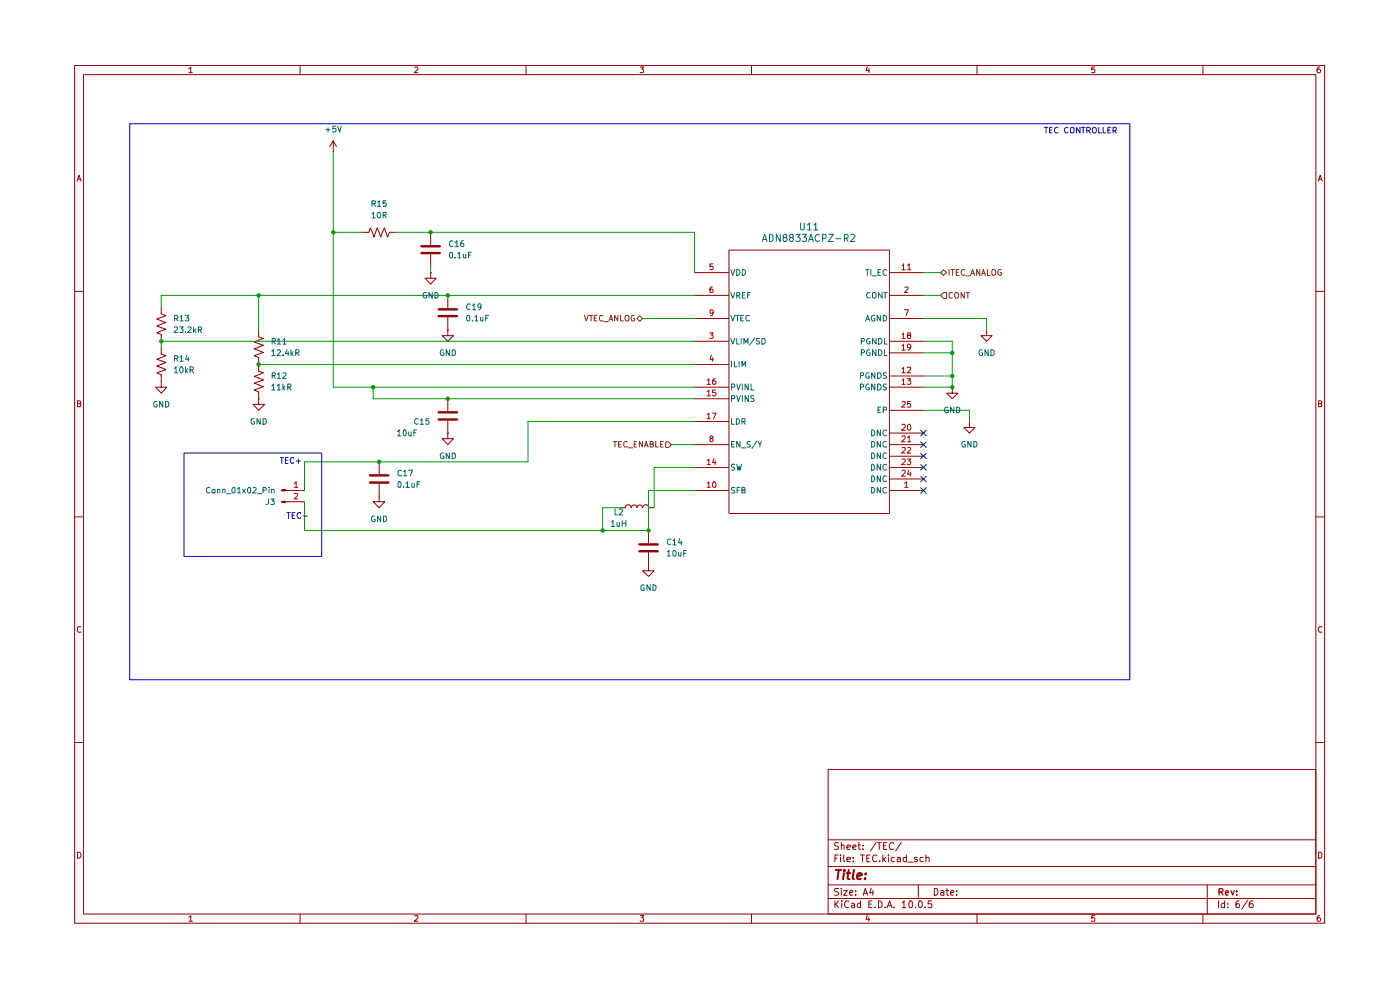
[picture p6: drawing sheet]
(kicad_sch
 (version 20260306)
 (generator "eeschema")
 (generator_version "10.0")
 (paper "A4")
 (lib_symbols
  (symbol "ADN8833:ADN8833ACPZ-R2"
   (pin_names
    (offset 0.254)) (exclude_from_sim no) (in_bom yes) (on_board yes)
   (in_pos_files yes)
   (duplicate_pin_numbers_are_jumpers no)
   (property "Reference" "U" (at 25.4 10.16 0) (show_name no) (do_not_autoplace no) (effects (font (size 1.524 1.524))))
   (property "Value" "ADN8833ACPZ-R2" (at 25.4 7.62 0) (show_name no) (do_not_autoplace no) (effects (font (size 1.524 1.524))))
   (property "Footprint" "CP_24_7_ADI" (at 0 0 0) (show_name no) (do_not_autoplace no) (hide yes) (effects (font (size 1.27 1.27)
    (italic yes))))
   (property "Datasheet" "https://www.analog.com/media/en/technical-documentation/data-sheets/ADN8833.pdf" (at 0 0 0) (show_name no) (do_not_autoplace no) (hide yes) (effects (font (size 1.27 1.27)
    (italic yes))))
   (property "Description" "" (at 0 0 0) (show_name no) (do_not_autoplace no) (hide yes) (effects (font (size 1.27 1.27))))
   (property "ki_locked" "" (at 0 0 0) (show_name no) (do_not_autoplace no) (effects (font (size 1.27 1.27))))
   (symbol "ADN8833ACPZ-R2_0_1"
    (polyline (pts (xy 7.62 5.08) (xy 7.62 -53.34)) (stroke (width 0.127) (type default)) (fill (type none)))
    (polyline (pts (xy 7.62 -53.34) (xy 43.18 -53.34)) (stroke (width 0.127) (type default)) (fill (type none)))
    (polyline (pts (xy 43.18 5.08) (xy 7.62 5.08)) (stroke (width 0.127) (type default)) (fill (type none)))
    (polyline (pts (xy 43.18 -53.34) (xy 43.18 5.08)) (stroke (width 0.127) (type default)) (fill (type none)))
    (pin unspecified line (at 50.8 -48.26 180) (length 7.62) (name "DNC" (effects (font (size 1.27 1.27)))) (number "1" (effects (font (size 1.27 1.27)))))
    (pin unspecified line (at 50.8 -5.08 180) (length 7.62) (name "CONT" (effects (font (size 1.27 1.27)))) (number "2" (effects (font (size 1.27 1.27)))))
    (pin unspecified line (at 0 -15.24 0) (length 7.62) (name "VLIM/SD" (effects (font (size 1.27 1.27)))) (number "3" (effects (font (size 1.27 1.27)))))
    (pin unspecified line (at 0 -20.32 0) (length 7.62) (name "ILIM" (effects (font (size 1.27 1.27)))) (number "4" (effects (font (size 1.27 1.27)))))
    (pin unspecified line (at 0 0 0) (length 7.62) (name "VDD" (effects (font (size 1.27 1.27)))) (number "5" (effects (font (size 1.27 1.27)))))
    (pin unspecified line (at 0 -5.08 0) (length 7.62) (name "VREF" (effects (font (size 1.27 1.27)))) (number "6" (effects (font (size 1.27 1.27)))))
    (pin unspecified line (at 50.8 -10.16 180) (length 7.62) (name "AGND" (effects (font (size 1.27 1.27)))) (number "7" (effects (font (size 1.27 1.27)))))
    (pin unspecified line (at 0 -38.1 0) (length 7.62) (name "EN_S/Y" (effects (font (size 1.27 1.27)))) (number "8" (effects (font (size 1.27 1.27)))))
    (pin unspecified line (at 0 -10.16 0) (length 7.62) (name "VTEC" (effects (font (size 1.27 1.27)))) (number "9" (effects (font (size 1.27 1.27)))))
    (pin unspecified line (at 0 -48.26 0) (length 7.62) (name "SFB" (effects (font (size 1.27 1.27)))) (number "10" (effects (font (size 1.27 1.27)))))
    (pin unspecified line (at 50.8 0 180) (length 7.62) (name "TI_EC" (effects (font (size 1.27 1.27)))) (number "11" (effects (font (size 1.27 1.27)))))
    (pin unspecified line (at 50.8 -22.86 180) (length 7.62) (name "PGNDS" (effects (font (size 1.27 1.27)))) (number "12" (effects (font (size 1.27 1.27)))))
    (pin unspecified line (at 50.8 -25.4 180) (length 7.62) (name "PGNDS" (effects (font (size 1.27 1.27)))) (number "13" (effects (font (size 1.27 1.27)))))
    (pin unspecified line (at 0 -43.18 0) (length 7.62) (name "SW" (effects (font (size 1.27 1.27)))) (number "14" (effects (font (size 1.27 1.27)))))
    (pin unspecified line (at 0 -27.94 0) (length 7.62) (name "PVINS" (effects (font (size 1.27 1.27)))) (number "15" (effects (font (size 1.27 1.27)))))
    (pin unspecified line (at 0 -25.4 0) (length 7.62) (name "PVINL" (effects (font (size 1.27 1.27)))) (number "16" (effects (font (size 1.27 1.27)))))
    (pin unspecified line (at 0 -33.02 0) (length 7.62) (name "LDR" (effects (font (size 1.27 1.27)))) (number "17" (effects (font (size 1.27 1.27)))))
    (pin unspecified line (at 50.8 -15.24 180) (length 7.62) (name "PGNDL" (effects (font (size 1.27 1.27)))) (number "18" (effects (font (size 1.27 1.27)))))
    (pin unspecified line (at 50.8 -17.78 180) (length 7.62) (name "PGNDL" (effects (font (size 1.27 1.27)))) (number "19" (effects (font (size 1.27 1.27)))))
    (pin unspecified line (at 50.8 -35.56 180) (length 7.62) (name "DNC" (effects (font (size 1.27 1.27)))) (number "20" (effects (font (size 1.27 1.27)))))
    (pin unspecified line (at 50.8 -38.1 180) (length 7.62) (name "DNC" (effects (font (size 1.27 1.27)))) (number "21" (effects (font (size 1.27 1.27)))))
    (pin unspecified line (at 50.8 -40.64 180) (length 7.62) (name "DNC" (effects (font (size 1.27 1.27)))) (number "22" (effects (font (size 1.27 1.27)))))
    (pin unspecified line (at 50.8 -43.18 180) (length 7.62) (name "DNC" (effects (font (size 1.27 1.27)))) (number "23" (effects (font (size 1.27 1.27)))))
    (pin unspecified line (at 50.8 -45.72 180) (length 7.62) (name "DNC" (effects (font (size 1.27 1.27)))) (number "24" (effects (font (size 1.27 1.27)))))
    (pin unspecified line (at 50.8 -30.48 180) (length 7.62) (name "EP" (effects (font (size 1.27 1.27)))) (number "25" (effects (font (size 1.27 1.27))))))
   (embedded_fonts no))
  (symbol "Connector:Conn_01x02_Pin"
   (pin_names
    (offset 1.016) (hide yes)) (exclude_from_sim no) (in_bom yes) (on_board yes)
   (in_pos_files yes)
   (duplicate_pin_numbers_are_jumpers no)
   (property "Reference" "J" (at 0 2.54 0) (show_name no) (do_not_autoplace no) (effects (font (size 1.27 1.27))))
   (property "Value" "Conn_01x02_Pin" (at 0 -5.08 0) (show_name no) (do_not_autoplace no) (effects (font (size 1.27 1.27))))
   (property "Footprint" "" (at 0 0 0) (show_name no) (do_not_autoplace no) (hide yes) (effects (font (size 1.27 1.27))))
   (property "Datasheet" "" (at 0 0 0) (show_name no) (do_not_autoplace no) (hide yes) (effects (font (size 1.27 1.27))))
   (property "Description" "Generic connector, single row, 01x02, script generated" (at 0 0 0) (show_name no) (do_not_autoplace no) (hide yes) (effects (font (size 1.27 1.27))))
   (property "ki_locked" "" (at 0 0 0) (show_name no) (do_not_autoplace no) (effects (font (size 1.27 1.27))))
   (symbol "Conn_01x02_Pin_1_1"
    (rectangle (start 0.8636 0.127) (end 0 -0.127) (stroke (width 0.1524) (type default)) (fill (type outline)))
    (rectangle (start 0.8636 -2.413) (end 0 -2.667) (stroke (width 0.1524) (type default)) (fill (type outline)))
    (polyline (pts (xy 1.27 0) (xy 0.8636 0)) (stroke (width 0.1524) (type default)) (fill (type none)))
    (polyline (pts (xy 1.27 -2.54) (xy 0.8636 -2.54)) (stroke (width 0.1524) (type default)) (fill (type none)))
    (pin passive line (at 5.08 0 180) (length 3.81) (name "Pin_1" (effects (font (size 1.27 1.27)))) (number "1" (effects (font (size 1.27 1.27)))))
    (pin passive line (at 5.08 -2.54 180) (length 3.81) (name "Pin_2" (effects (font (size 1.27 1.27)))) (number "2" (effects (font (size 1.27 1.27))))))
   (embedded_fonts no))
  (symbol "Device:C"
   (pin_numbers (hide yes))
   (pin_names
    (offset 0.254)) (exclude_from_sim no) (in_bom yes) (on_board yes)
   (in_pos_files yes)
   (duplicate_pin_numbers_are_jumpers no)
   (property "Reference" "C" (at 0.635 2.54 0) (show_name no) (do_not_autoplace no) (effects (font (size 1.27 1.27)) (justify left)))
   (property "Value" "C" (at 0.635 -2.54 0) (show_name no) (do_not_autoplace no) (effects (font (size 1.27 1.27)) (justify left)))
   (property "Footprint" "" (at 0.9652 -3.81 0) (show_name no) (do_not_autoplace no) (hide yes) (effects (font (size 1.27 1.27))))
   (property "Datasheet" "" (at 0 0 0) (show_name no) (do_not_autoplace no) (hide yes) (effects (font (size 1.27 1.27))))
   (property "Description" "Unpolarized capacitor" (at 0 0 0) (show_name no) (do_not_autoplace no) (hide yes) (effects (font (size 1.27 1.27))))
   (symbol "C_0_1"
    (polyline (pts (xy -2.032 0.762) (xy 2.032 0.762)) (stroke (width 0.508) (type default)) (fill (type none)))
    (polyline (pts (xy -2.032 -0.762) (xy 2.032 -0.762)) (stroke (width 0.508) (type default)) (fill (type none))))
   (symbol "C_1_1"
    (pin passive line (at 0 3.81 270) (length 2.794) (name "" (effects (font (size 1.27 1.27)))) (number "1" (effects (font (size 1.27 1.27)))))
    (pin passive line (at 0 -3.81 90) (length 2.794) (name "" (effects (font (size 1.27 1.27)))) (number "2" (effects (font (size 1.27 1.27))))))
   (embedded_fonts no))
  (symbol "Device:L"
   (pin_numbers (hide yes))
   (pin_names
    (offset 1.016) (hide yes)) (exclude_from_sim no) (in_bom yes) (on_board yes)
   (in_pos_files yes)
   (duplicate_pin_numbers_are_jumpers no)
   (property "Reference" "L" (at -1.27 0 90) (show_name no) (do_not_autoplace no) (effects (font (size 1.27 1.27))))
   (property "Value" "L" (at 1.905 0 90) (show_name no) (do_not_autoplace no) (effects (font (size 1.27 1.27))))
   (property "Footprint" "" (at 0 0 0) (show_name no) (do_not_autoplace no) (hide yes) (effects (font (size 1.27 1.27))))
   (property "Datasheet" "" (at 0 0 0) (show_name no) (do_not_autoplace no) (hide yes) (effects (font (size 1.27 1.27))))
   (property "Description" "Inductor" (at 0 0 0) (show_name no) (do_not_autoplace no) (hide yes) (effects (font (size 1.27 1.27))))
   (symbol "L_0_1"
    (arc (start 0 2.54) (mid 0.6323 1.905) (end 0 1.27) (stroke (width 0) (type default)) (fill (type none)))
    (arc (start 0 1.27) (mid 0.6323 0.635) (end 0 0) (stroke (width 0) (type default)) (fill (type none)))
    (arc (start 0 0) (mid 0.6323 -0.635) (end 0 -1.27) (stroke (width 0) (type default)) (fill (type none)))
    (arc (start 0 -1.27) (mid 0.6323 -1.905) (end 0 -2.54) (stroke (width 0) (type default)) (fill (type none))))
   (symbol "L_1_1"
    (pin passive line (at 0 3.81 270) (length 1.27) (name "1" (effects (font (size 1.27 1.27)))) (number "1" (effects (font (size 1.27 1.27)))))
    (pin passive line (at 0 -3.81 90) (length 1.27) (name "2" (effects (font (size 1.27 1.27)))) (number "2" (effects (font (size 1.27 1.27))))))
   (embedded_fonts no))
  (symbol "Device:R_US"
   (pin_numbers (hide yes))
   (pin_names
    (offset 0)) (exclude_from_sim no) (in_bom yes) (on_board yes)
   (in_pos_files yes)
   (duplicate_pin_numbers_are_jumpers no)
   (property "Reference" "R" (at 2.54 0 90) (show_name no) (do_not_autoplace no) (effects (font (size 1.27 1.27))))
   (property "Value" "R_US" (at -2.54 0 90) (show_name no) (do_not_autoplace no) (effects (font (size 1.27 1.27))))
   (property "Footprint" "" (at 1.016 -0.254 90) (show_name no) (do_not_autoplace no) (hide yes) (effects (font (size 1.27 1.27))))
   (property "Datasheet" "" (at 0 0 0) (show_name no) (do_not_autoplace no) (hide yes) (effects (font (size 1.27 1.27))))
   (property "Description" "Resistor, US symbol" (at 0 0 0) (show_name no) (do_not_autoplace no) (hide yes) (effects (font (size 1.27 1.27))))
   (symbol "R_US_0_1"
    (polyline (pts (xy 0 2.286) (xy 0 2.54)) (stroke (width 0) (type default)) (fill (type none)))
    (polyline (pts (xy 0 2.286) (xy 1.016 1.905) (xy 0 1.524) (xy -1.016 1.143) (xy 0 0.762)) (stroke (width 0) (type default)) (fill (type none)))
    (polyline (pts (xy 0 0.762) (xy 1.016 0.381) (xy 0 0) (xy -1.016 -0.381) (xy 0 -0.762)) (stroke (width 0) (type default)) (fill (type none)))
    (polyline (pts (xy 0 -0.762) (xy 1.016 -1.143) (xy 0 -1.524) (xy -1.016 -1.905) (xy 0 -2.286)) (stroke (width 0) (type default)) (fill (type none)))
    (polyline (pts (xy 0 -2.286) (xy 0 -2.54)) (stroke (width 0) (type default)) (fill (type none))))
   (symbol "R_US_1_1"
    (pin passive line (at 0 3.81 270) (length 1.27) (name "" (effects (font (size 1.27 1.27)))) (number "1" (effects (font (size 1.27 1.27)))))
    (pin passive line (at 0 -3.81 90) (length 1.27) (name "" (effects (font (size 1.27 1.27)))) (number "2" (effects (font (size 1.27 1.27))))))
   (embedded_fonts no))
  (symbol "power:+3.3VDAC"
   (power global)
   (pin_numbers (hide yes))
   (pin_names
    (offset 0) (hide yes)) (exclude_from_sim no) (in_bom yes) (on_board yes)
   (in_pos_files yes)
   (duplicate_pin_numbers_are_jumpers no)
   (property "Reference" "#PWR" (at 3.81 -1.27 0) (show_name no) (do_not_autoplace no) (hide yes) (effects (font (size 1.27 1.27))))
   (property "Value" "+3.3VDAC" (at 0 3.556 0) (show_name no) (do_not_autoplace no) (effects (font (size 1.27 1.27))))
   (property "Footprint" "" (at 0 0 0) (show_name no) (do_not_autoplace no) (hide yes) (effects (font (size 1.27 1.27))))
   (property "Datasheet" "" (at 0 0 0) (show_name no) (do_not_autoplace no) (hide yes) (effects (font (size 1.27 1.27))))
   (property "Description" "Power symbol creates a global label with name \"+3.3VDAC\"" (at 0 0 0) (show_name no) (do_not_autoplace no) (hide yes) (effects (font (size 1.27 1.27))))
   (symbol "+3.3VDAC_0_0"
    (pin power_in line (at 0 0 90) (length 0) (name "" (effects (font (size 1.27 1.27)))) (number "1" (effects (font (size 1.27 1.27))))))
   (symbol "+3.3VDAC_0_1"
    (polyline (pts (xy -0.762 1.27) (xy 0 2.54)) (stroke (width 0) (type default)) (fill (type none)))
    (polyline (pts (xy 0 2.54) (xy 0.762 1.27)) (stroke (width 0) (type default)) (fill (type none)))
    (polyline (pts (xy 0 0) (xy 0 2.54)) (stroke (width 0) (type default)) (fill (type none))))
   (embedded_fonts no))
  (symbol "power:GND"
   (power global)
   (pin_numbers (hide yes))
   (pin_names
    (offset 0) (hide yes)) (exclude_from_sim no) (in_bom yes) (on_board yes)
   (in_pos_files yes)
   (duplicate_pin_numbers_are_jumpers no)
   (property "Reference" "#PWR" (at 0 -6.35 0) (show_name no) (do_not_autoplace no) (hide yes) (effects (font (size 1.27 1.27))))
   (property "Value" "GND" (at 0 -3.81 0) (show_name no) (do_not_autoplace no) (effects (font (size 1.27 1.27))))
   (property "Footprint" "" (at 0 0 0) (show_name no) (do_not_autoplace no) (hide yes) (effects (font (size 1.27 1.27))))
   (property "Datasheet" "" (at 0 0 0) (show_name no) (do_not_autoplace no) (hide yes) (effects (font (size 1.27 1.27))))
   (property "Description" "Power symbol creates a global label with name \"GND\" , ground" (at 0 0 0) (show_name no) (do_not_autoplace no) (hide yes) (effects (font (size 1.27 1.27))))
   (symbol "GND_0_1"
    (polyline (pts (xy 0 0) (xy 0 -1.27) (xy 1.27 -1.27) (xy 0 -2.54) (xy -1.27 -1.27) (xy 0 -1.27)) (stroke (width 0) (type default)) (fill (type none))))
   (symbol "GND_1_1"
    (pin power_in line (at 0 0 270) (length 0) (name "" (effects (font (size 1.27 1.27)))) (number "1" (effects (font (size 1.27 1.27))))))
   (embedded_fonts no)))
 (rectangle
  (start 22.225 22.86)
  (end 243.84 146.05)
  (stroke (width 0) (type default))
  (fill (type none)))
 (rectangle
  (start 34.29 95.885)
  (end 64.77 118.745)
  (stroke (width 0) (type default))
  (fill (type none)))
 (text "TEC+"
  (exclude_from_sim no)
  (at 57.912 97.79 0)
  (effects (font (size 1.27 1.27))))
 (text "TEC-"
  (exclude_from_sim no)
  (at 59.436 109.982 0)
  (effects (font (size 1.27 1.27))))
 (text "TEC CONTROLLER"
  (exclude_from_sim no)
  (at 232.918 24.638 0)
  (effects (font (size 1.27 1.27))))
 (junction
  (at 88.9 46.99)
  (diameter 0)
  (color 0 0 0 0))
 (junction
  (at 204.47 73.66)
  (diameter 0)
  (color 0 0 0 0))
 (junction
  (at 29.21 71.12)
  (diameter 0)
  (color 0 0 0 0))
 (junction
  (at 92.71 60.96)
  (diameter 0)
  (color 0 0 0 0))
 (junction
  (at 92.71 83.82)
  (diameter 0)
  (color 0 0 0 0))
 (junction
  (at 77.47 97.79)
  (diameter 0)
  (color 0 0 0 0))
 (junction
  (at 50.8 60.96)
  (diameter 0)
  (color 0 0 0 0))
 (junction
  (at 137.16 113.03)
  (diameter 0)
  (color 0 0 0 0))
 (junction
  (at 76.2 81.28)
  (diameter 0)
  (color 0 0 0 0))
 (junction
  (at 50.8 76.2)
  (diameter 0)
  (color 0 0 0 0))
 (junction
  (at 204.47 78.74)
  (diameter 0)
  (color 0 0 0 0))
 (junction
  (at 127 113.03)
  (diameter 0)
  (color 0 0 0 0))
 (junction
  (at 204.47 81.28)
  (diameter 0)
  (color 0 0 0 0))
 (junction
  (at 67.31 46.99)
  (diameter 0)
  (color 0 0 0 0))
 (no_connect
  (at 198.12 96.52))
 (no_connect
  (at 198.12 93.98))
 (no_connect
  (at 198.12 99.06))
 (no_connect
  (at 198.12 104.14))
 (no_connect
  (at 198.12 101.6))
 (no_connect
  (at 198.12 91.44))
 (wire
  (pts (xy 208.28 86.36) (xy 198.12 86.36))
  (stroke (width 0) (type default)))
 (wire
  (pts (xy 29.21 71.12) (xy 147.32 71.12))
  (stroke (width 0) (type default)))
 (wire
  (pts (xy 212.09 68.58) (xy 212.09 66.04))
  (stroke (width 0) (type default)))
 (wire
  (pts (xy 204.47 71.12) (xy 204.47 73.66))
  (stroke (width 0) (type default)))
 (wire
  (pts (xy 88.9 54.61) (xy 88.9 55.88))
  (stroke (width 0) (type default)))
 (wire
  (pts (xy 67.31 29.21) (xy 67.31 46.99))
  (stroke (width 0) (type default)))
 (wire
  (pts (xy 92.71 83.82) (xy 147.32 83.82))
  (stroke (width 0) (type default)))
 (wire
  (pts (xy 127 113.03) (xy 137.16 113.03))
  (stroke (width 0) (type default)))
 (wire
  (pts (xy 76.2 83.82) (xy 92.71 83.82))
  (stroke (width 0) (type default)))
 (wire
  (pts (xy 60.96 113.03) (xy 60.96 106.68))
  (stroke (width 0) (type default)))
 (wire
  (pts (xy 110.49 97.79) (xy 77.47 97.79))
  (stroke (width 0) (type default)))
 (wire
  (pts (xy 212.09 66.04) (xy 198.12 66.04))
  (stroke (width 0) (type default)))
 (wire
  (pts (xy 204.47 78.74) (xy 204.47 81.28))
  (stroke (width 0) (type default)))
 (wire
  (pts (xy 208.28 88.9) (xy 208.28 86.36))
  (stroke (width 0) (type default)))
 (wire
  (pts (xy 81.28 46.99) (xy 88.9 46.99))
  (stroke (width 0) (type default)))
 (wire
  (pts (xy 88.9 46.99) (xy 147.32 46.99))
  (stroke (width 0) (type default)))
 (wire
  (pts (xy 198.12 73.66) (xy 204.47 73.66))
  (stroke (width 0) (type default)))
 (wire
  (pts (xy 137.16 104.14) (xy 147.32 104.14))
  (stroke (width 0) (type default)))
 (wire
  (pts (xy 198.12 55.88) (xy 201.93 55.88))
  (stroke (width 0) (type default)))
 (wire
  (pts (xy 110.49 88.9) (xy 110.49 97.79))
  (stroke (width 0) (type default)))
 (wire
  (pts (xy 29.21 72.39) (xy 29.21 71.12))
  (stroke (width 0) (type default)))
 (wire
  (pts (xy 138.43 99.06) (xy 138.43 107.95))
  (stroke (width 0) (type default)))
 (wire
  (pts (xy 29.21 63.5) (xy 29.21 60.96))
  (stroke (width 0) (type default)))
 (wire
  (pts (xy 60.96 97.79) (xy 60.96 104.14))
  (stroke (width 0) (type default)))
 (wire
  (pts (xy 198.12 81.28) (xy 204.47 81.28))
  (stroke (width 0) (type default)))
 (wire
  (pts (xy 147.32 55.88) (xy 147.32 46.99))
  (stroke (width 0) (type default)))
 (wire
  (pts (xy 50.8 60.96) (xy 92.71 60.96))
  (stroke (width 0) (type default)))
 (wire
  (pts (xy 92.71 60.96) (xy 147.32 60.96))
  (stroke (width 0) (type default)))
 (wire
  (pts (xy 29.21 60.96) (xy 50.8 60.96))
  (stroke (width 0) (type default)))
 (wire
  (pts (xy 147.32 88.9) (xy 110.49 88.9))
  (stroke (width 0) (type default)))
 (wire
  (pts (xy 137.16 104.14) (xy 137.16 113.03))
  (stroke (width 0) (type default)))
 (wire
  (pts (xy 142.24 93.98) (xy 147.32 93.98))
  (stroke (width 0) (type default)))
 (wire
  (pts (xy 135.89 66.04) (xy 147.32 66.04))
  (stroke (width 0) (type default)))
 (wire
  (pts (xy 60.96 113.03) (xy 127 113.03))
  (stroke (width 0) (type default)))
 (wire
  (pts (xy 60.96 97.79) (xy 77.47 97.79))
  (stroke (width 0) (type default)))
 (wire
  (pts (xy 67.31 81.28) (xy 67.31 46.99))
  (stroke (width 0) (type default)))
 (wire
  (pts (xy 138.43 99.06) (xy 147.32 99.06))
  (stroke (width 0) (type default)))
 (wire
  (pts (xy 67.31 46.99) (xy 73.66 46.99))
  (stroke (width 0) (type default)))
 (wire
  (pts (xy 198.12 60.96) (xy 201.93 60.96))
  (stroke (width 0) (type default)))
 (wire
  (pts (xy 204.47 73.66) (xy 204.47 78.74))
  (stroke (width 0) (type default)))
 (wire
  (pts (xy 127 113.03) (xy 127 107.95))
  (stroke (width 0) (type default)))
 (wire
  (pts (xy 50.8 60.96) (xy 50.8 68.58))
  (stroke (width 0) (type default)))
 (wire
  (pts (xy 67.31 81.28) (xy 76.2 81.28))
  (stroke (width 0) (type default)))
 (wire
  (pts (xy 127 107.95) (xy 130.81 107.95))
  (stroke (width 0) (type default)))
 (wire
  (pts (xy 76.2 81.28) (xy 147.32 81.28))
  (stroke (width 0) (type default)))
 (wire
  (pts (xy 198.12 71.12) (xy 204.47 71.12))
  (stroke (width 0) (type default)))
 (wire
  (pts (xy 198.12 78.74) (xy 204.47 78.74))
  (stroke (width 0) (type default)))
 (wire
  (pts (xy 76.2 81.28) (xy 76.2 83.82))
  (stroke (width 0) (type default)))
 (wire
  (pts (xy 50.8 76.2) (xy 147.32 76.2))
  (stroke (width 0) (type default)))
 (hierarchical_label "VTEC_ANLOG"
  (shape bidirectional)
  (at 135.89 66.04 180)
  (effects (font (size 1.27 1.27)) (justify right)))
 (hierarchical_label "CONT"
  (shape input)
  (at 201.93 60.96 0)
  (effects (font (size 1.27 1.27)) (justify left)))
 (hierarchical_label "TEC_ENABLE"
  (shape input)
  (at 142.24 93.98 180)
  (effects (font (size 1.27 1.27)) (justify right)))
 (hierarchical_label "ITEC_ANALOG"
  (shape bidirectional)
  (at 201.93 55.88 0)
  (effects (font (size 1.27 1.27)) (justify left)))
 (symbol
  (lib_id "power:GND")
  (at 88.9 55.88 0)
  (unit 1)
  (body_style 1)
  (exclude_from_sim no)
  (in_bom yes)
  (on_board yes)
  (in_pos_files yes)
  (dnp no)
  (fields_autoplaced yes)
  (property "Reference" "#PWR039" (at 88.9 62.23 0) (hide yes) (show_name no) (do_not_autoplace no) (effects (font (size 1.27 1.27))))
  (property "Value" "GND" (at 88.9 60.96 0) (show_name no) (do_not_autoplace no) (effects (font (size 1.27 1.27))))
  (property "Footprint" "" (at 88.9 55.88 0) (hide yes) (show_name no) (do_not_autoplace no) (effects (font (size 1.27 1.27))))
  (property "Datasheet" "" (at 88.9 55.88 0) (hide yes) (show_name no) (do_not_autoplace no) (effects (font (size 1.27 1.27))))
  (property "Description" "Power symbol creates a global label with name \"GND\" , ground" (at 88.9 55.88 0) (hide yes) (show_name no) (do_not_autoplace no) (effects (font (size 1.27 1.27))))
  (pin "1"))
 (symbol
  (lib_id "power:GND")
  (at 204.47 81.28 0)
  (unit 1)
  (body_style 1)
  (exclude_from_sim no)
  (in_bom yes)
  (on_board yes)
  (in_pos_files yes)
  (dnp no)
  (fields_autoplaced yes)
  (property "Reference" "#PWR041" (at 204.47 87.63 0) (hide yes) (show_name no) (do_not_autoplace no) (effects (font (size 1.27 1.27))))
  (property "Value" "GND" (at 204.47 86.36 0) (show_name no) (do_not_autoplace no) (effects (font (size 1.27 1.27))))
  (property "Footprint" "" (at 204.47 81.28 0) (hide yes) (show_name no) (do_not_autoplace no) (effects (font (size 1.27 1.27))))
  (property "Datasheet" "" (at 204.47 81.28 0) (hide yes) (show_name no) (do_not_autoplace no) (effects (font (size 1.27 1.27))))
  (property "Description" "Power symbol creates a global label with name \"GND\" , ground" (at 204.47 81.28 0) (hide yes) (show_name no) (do_not_autoplace no) (effects (font (size 1.27 1.27))))
  (pin "1"))
 (symbol
  (lib_id "Device:C")
  (at 92.71 87.63 180)
  (unit 1)
  (body_style 1)
  (exclude_from_sim no)
  (in_bom yes)
  (on_board yes)
  (in_pos_files yes)
  (dnp no)
  (property "Reference" "C15" (at 88.9 88.9001 0) (show_name no) (do_not_autoplace no) (effects (font (size 1.27 1.27)) (justify left)))
  (property "Value" "10uF" (at 86.106 91.44 0) (show_name no) (do_not_autoplace no) (effects (font (size 1.27 1.27)) (justify left)))
  (property "Footprint" "" (at 91.7448 83.82 0) (hide yes) (show_name no) (do_not_autoplace no) (effects (font (size 1.27 1.27))))
  (property "Datasheet" "" (at 92.71 87.63 0) (hide yes) (show_name no) (do_not_autoplace no) (effects (font (size 1.27 1.27))))
  (property "Description" "Unpolarized capacitor" (at 92.71 87.63 0) (hide yes) (show_name no) (do_not_autoplace no) (effects (font (size 1.27 1.27))))
  (pin "1")
  (pin "2"))
 (symbol
  (lib_id "Device:R_US")
  (at 50.8 80.01 0)
  (unit 1)
  (body_style 1)
  (exclude_from_sim no)
  (in_bom yes)
  (on_board yes)
  (in_pos_files yes)
  (dnp no)
  (fields_autoplaced yes)
  (property "Reference" "R12" (at 53.34 78.7399 0) (show_name no) (do_not_autoplace no) (effects (font (size 1.27 1.27)) (justify left)))
  (property "Value" "11kR" (at 53.34 81.2799 0) (show_name no) (do_not_autoplace no) (effects (font (size 1.27 1.27)) (justify left)))
  (property "Footprint" "" (at 51.816 80.264 90) (hide yes) (show_name no) (do_not_autoplace no) (effects (font (size 1.27 1.27))))
  (property "Datasheet" "" (at 50.8 80.01 0) (hide yes) (show_name no) (do_not_autoplace no) (effects (font (size 1.27 1.27))))
  (property "Description" "Resistor, US symbol" (at 50.8 80.01 0) (hide yes) (show_name no) (do_not_autoplace no) (effects (font (size 1.27 1.27))))
  (pin "1")
  (pin "2"))
 (symbol
  (lib_id "Device:C")
  (at 88.9 50.8 180)
  (unit 1)
  (body_style 1)
  (exclude_from_sim no)
  (in_bom yes)
  (on_board yes)
  (in_pos_files yes)
  (dnp no)
  (fields_autoplaced yes)
  (property "Reference" "C16" (at 92.71 49.5299 0) (show_name no) (do_not_autoplace no) (effects (font (size 1.27 1.27)) (justify right)))
  (property "Value" "0.1uF" (at 92.71 52.0699 0) (show_name no) (do_not_autoplace no) (effects (font (size 1.27 1.27)) (justify right)))
  (property "Footprint" "" (at 87.9348 46.99 0) (hide yes) (show_name no) (do_not_autoplace no) (effects (font (size 1.27 1.27))))
  (property "Datasheet" "" (at 88.9 50.8 0) (hide yes) (show_name no) (do_not_autoplace no) (effects (font (size 1.27 1.27))))
  (property "Description" "Unpolarized capacitor" (at 88.9 50.8 0) (hide yes) (show_name no) (do_not_autoplace no) (effects (font (size 1.27 1.27))))
  (pin "1")
  (pin "2"))
 (symbol
  (lib_id "power:GND")
  (at 92.71 68.58 0)
  (unit 1)
  (body_style 1)
  (exclude_from_sim no)
  (in_bom yes)
  (on_board yes)
  (in_pos_files yes)
  (dnp no)
  (fields_autoplaced yes)
  (property "Reference" "#PWR053" (at 92.71 74.93 0) (hide yes) (show_name no) (do_not_autoplace no) (effects (font (size 1.27 1.27))))
  (property "Value" "GND" (at 92.71 73.66 0) (show_name no) (do_not_autoplace no) (effects (font (size 1.27 1.27))))
  (property "Footprint" "" (at 92.71 68.58 0) (hide yes) (show_name no) (do_not_autoplace no) (effects (font (size 1.27 1.27))))
  (property "Datasheet" "" (at 92.71 68.58 0) (hide yes) (show_name no) (do_not_autoplace no) (effects (font (size 1.27 1.27))))
  (property "Description" "Power symbol creates a global label with name \"GND\" , ground" (at 92.71 68.58 0) (hide yes) (show_name no) (do_not_autoplace no) (effects (font (size 1.27 1.27))))
  (pin "1"))
 (symbol
  (lib_id "power:GND")
  (at 50.8 83.82 0)
  (unit 1)
  (body_style 1)
  (exclude_from_sim no)
  (in_bom yes)
  (on_board yes)
  (in_pos_files yes)
  (dnp no)
  (fields_autoplaced yes)
  (property "Reference" "#PWR031" (at 50.8 90.17 0) (hide yes) (show_name no) (do_not_autoplace no) (effects (font (size 1.27 1.27))))
  (property "Value" "GND" (at 50.8 88.9 0) (show_name no) (do_not_autoplace no) (effects (font (size 1.27 1.27))))
  (property "Footprint" "" (at 50.8 83.82 0) (hide yes) (show_name no) (do_not_autoplace no) (effects (font (size 1.27 1.27))))
  (property "Datasheet" "" (at 50.8 83.82 0) (hide yes) (show_name no) (do_not_autoplace no) (effects (font (size 1.27 1.27))))
  (property "Description" "Power symbol creates a global label with name \"GND\" , ground" (at 50.8 83.82 0) (hide yes) (show_name no) (do_not_autoplace no) (effects (font (size 1.27 1.27))))
  (pin "1"))
 (symbol
  (lib_id "power:+3.3VDAC")
  (at 67.31 29.21 0)
  (unit 1)
  (body_style 1)
  (exclude_from_sim no)
  (in_bom yes)
  (on_board yes)
  (in_pos_files yes)
  (dnp no)
  (fields_autoplaced yes)
  (property "Reference" "#PWR035" (at 71.12 30.48 0) (hide yes) (show_name no) (do_not_autoplace no) (effects (font (size 1.27 1.27))))
  (property "Value" "+5V" (at 67.31 24.13 0) (show_name no) (do_not_autoplace no) (effects (font (size 1.27 1.27))))
  (property "Footprint" "" (at 67.31 29.21 0) (hide yes) (show_name no) (do_not_autoplace no) (effects (font (size 1.27 1.27))))
  (property "Datasheet" "" (at 67.31 29.21 0) (hide yes) (show_name no) (do_not_autoplace no) (effects (font (size 1.27 1.27))))
  (property "Description" "Power symbol creates a global label with name \"+3.3VDAC\"" (at 67.31 29.21 0) (hide yes) (show_name no) (do_not_autoplace no) (effects (font (size 1.27 1.27))))
  (pin "1"))
 (symbol
  (lib_id "power:GND")
  (at 92.71 91.44 0)
  (unit 1)
  (body_style 1)
  (exclude_from_sim no)
  (in_bom yes)
  (on_board yes)
  (in_pos_files yes)
  (dnp no)
  (fields_autoplaced yes)
  (property "Reference" "#PWR037" (at 92.71 97.79 0) (hide yes) (show_name no) (do_not_autoplace no) (effects (font (size 1.27 1.27))))
  (property "Value" "GND" (at 92.71 96.52 0) (show_name no) (do_not_autoplace no) (effects (font (size 1.27 1.27))))
  (property "Footprint" "" (at 92.71 91.44 0) (hide yes) (show_name no) (do_not_autoplace no) (effects (font (size 1.27 1.27))))
  (property "Datasheet" "" (at 92.71 91.44 0) (hide yes) (show_name no) (do_not_autoplace no) (effects (font (size 1.27 1.27))))
  (property "Description" "Power symbol creates a global label with name \"GND\" , ground" (at 92.71 91.44 0) (hide yes) (show_name no) (do_not_autoplace no) (effects (font (size 1.27 1.27))))
  (pin "1"))
 (symbol
  (lib_id "Device:R_US")
  (at 29.21 76.2 0)
  (unit 1)
  (body_style 1)
  (exclude_from_sim no)
  (in_bom yes)
  (on_board yes)
  (in_pos_files yes)
  (dnp no)
  (fields_autoplaced yes)
  (property "Reference" "R14" (at 31.75 74.9299 0) (show_name no) (do_not_autoplace no) (effects (font (size 1.27 1.27)) (justify left)))
  (property "Value" "10kR" (at 31.75 77.4699 0) (show_name no) (do_not_autoplace no) (effects (font (size 1.27 1.27)) (justify left)))
  (property "Footprint" "" (at 30.226 76.454 90) (hide yes) (show_name no) (do_not_autoplace no) (effects (font (size 1.27 1.27))))
  (property "Datasheet" "" (at 29.21 76.2 0) (hide yes) (show_name no) (do_not_autoplace no) (effects (font (size 1.27 1.27))))
  (property "Description" "Resistor, US symbol" (at 29.21 76.2 0) (hide yes) (show_name no) (do_not_autoplace no) (effects (font (size 1.27 1.27))))
  (pin "1")
  (pin "2"))
 (symbol
  (lib_id "Device:C")
  (at 137.16 116.84 180)
  (unit 1)
  (body_style 1)
  (exclude_from_sim no)
  (in_bom yes)
  (on_board yes)
  (in_pos_files yes)
  (dnp no)
  (fields_autoplaced yes)
  (property "Reference" "C14" (at 140.97 115.5699 0) (show_name no) (do_not_autoplace no) (effects (font (size 1.27 1.27)) (justify right)))
  (property "Value" "10uF" (at 140.97 118.1099 0) (show_name no) (do_not_autoplace no) (effects (font (size 1.27 1.27)) (justify right)))
  (property "Footprint" "" (at 136.1948 113.03 0) (hide yes) (show_name no) (do_not_autoplace no) (effects (font (size 1.27 1.27))))
  (property "Datasheet" "" (at 137.16 116.84 0) (hide yes) (show_name no) (do_not_autoplace no) (effects (font (size 1.27 1.27))))
  (property "Description" "Unpolarized capacitor" (at 137.16 116.84 0) (hide yes) (show_name no) (do_not_autoplace no) (effects (font (size 1.27 1.27))))
  (pin "1")
  (pin "2"))
 (symbol
  (lib_id "Connector:Conn_01x02_Pin")
  (at 55.88 104.14 0)
  (unit 1)
  (body_style 1)
  (exclude_from_sim no)
  (in_bom yes)
  (on_board yes)
  (in_pos_files yes)
  (dnp no)
  (fields_autoplaced yes)
  (property "Reference" "J3" (at 54.61 106.6801 0) (show_name no) (do_not_autoplace no) (effects (font (size 1.27 1.27)) (justify right)))
  (property "Value" "Conn_01x02_Pin" (at 54.61 104.1401 0) (show_name no) (do_not_autoplace no) (effects (font (size 1.27 1.27)) (justify right)))
  (property "Footprint" "" (at 55.88 104.14 0) (hide yes) (show_name no) (do_not_autoplace no) (effects (font (size 1.27 1.27))))
  (property "Datasheet" "" (at 55.88 104.14 0) (hide yes) (show_name no) (do_not_autoplace no) (effects (font (size 1.27 1.27))))
  (property "Description" "Generic connector, single row, 01x02, script generated" (at 55.88 104.14 0) (hide yes) (show_name no) (do_not_autoplace no) (effects (font (size 1.27 1.27))))
  (pin "1")
  (pin "2"))
 (symbol
  (lib_id "Device:R_US")
  (at 29.21 67.31 0)
  (unit 1)
  (body_style 1)
  (exclude_from_sim no)
  (in_bom yes)
  (on_board yes)
  (in_pos_files yes)
  (dnp no)
  (fields_autoplaced yes)
  (property "Reference" "R13" (at 31.75 66.0399 0) (show_name no) (do_not_autoplace no) (effects (font (size 1.27 1.27)) (justify left)))
  (property "Value" "23.2kR" (at 31.75 68.5799 0) (show_name no) (do_not_autoplace no) (effects (font (size 1.27 1.27)) (justify left)))
  (property "Footprint" "" (at 30.226 67.564 90) (hide yes) (show_name no) (do_not_autoplace no) (effects (font (size 1.27 1.27))))
  (property "Datasheet" "" (at 29.21 67.31 0) (hide yes) (show_name no) (do_not_autoplace no) (effects (font (size 1.27 1.27))))
  (property "Description" "Resistor, US symbol" (at 29.21 67.31 0) (hide yes) (show_name no) (do_not_autoplace no) (effects (font (size 1.27 1.27))))
  (pin "1")
  (pin "2"))
 (symbol
  (lib_id "Device:C")
  (at 92.71 64.77 180)
  (unit 1)
  (body_style 1)
  (exclude_from_sim no)
  (in_bom yes)
  (on_board yes)
  (in_pos_files yes)
  (dnp no)
  (fields_autoplaced yes)
  (property "Reference" "C19" (at 96.52 63.4999 0) (show_name no) (do_not_autoplace no) (effects (font (size 1.27 1.27)) (justify right)))
  (property "Value" "0.1uF" (at 96.52 66.0399 0) (show_name no) (do_not_autoplace no) (effects (font (size 1.27 1.27)) (justify right)))
  (property "Footprint" "" (at 91.7448 60.96 0) (hide yes) (show_name no) (do_not_autoplace no) (effects (font (size 1.27 1.27))))
  (property "Datasheet" "" (at 92.71 64.77 0) (hide yes) (show_name no) (do_not_autoplace no) (effects (font (size 1.27 1.27))))
  (property "Description" "Unpolarized capacitor" (at 92.71 64.77 0) (hide yes) (show_name no) (do_not_autoplace no) (effects (font (size 1.27 1.27))))
  (pin "1")
  (pin "2"))
 (symbol
  (lib_id "Device:C")
  (at 77.47 101.6 180)
  (unit 1)
  (body_style 1)
  (exclude_from_sim no)
  (in_bom yes)
  (on_board yes)
  (in_pos_files yes)
  (dnp no)
  (fields_autoplaced yes)
  (property "Reference" "C17" (at 81.28 100.3299 0) (show_name no) (do_not_autoplace no) (effects (font (size 1.27 1.27)) (justify right)))
  (property "Value" "0.1uF" (at 81.28 102.8699 0) (show_name no) (do_not_autoplace no) (effects (font (size 1.27 1.27)) (justify right)))
  (property "Footprint" "" (at 76.5048 97.79 0) (hide yes) (show_name no) (do_not_autoplace no) (effects (font (size 1.27 1.27))))
  (property "Datasheet" "" (at 77.47 101.6 0) (hide yes) (show_name no) (do_not_autoplace no) (effects (font (size 1.27 1.27))))
  (property "Description" "Unpolarized capacitor" (at 77.47 101.6 0) (hide yes) (show_name no) (do_not_autoplace no) (effects (font (size 1.27 1.27))))
  (pin "1")
  (pin "2"))
 (symbol
  (lib_id "power:GND")
  (at 137.16 120.65 0)
  (unit 1)
  (body_style 1)
  (exclude_from_sim no)
  (in_bom yes)
  (on_board yes)
  (in_pos_files yes)
  (dnp no)
  (fields_autoplaced yes)
  (property "Reference" "#PWR034" (at 137.16 127 0) (hide yes) (show_name no) (do_not_autoplace no) (effects (font (size 1.27 1.27))))
  (property "Value" "GND" (at 137.16 125.73 0) (show_name no) (do_not_autoplace no) (effects (font (size 1.27 1.27))))
  (property "Footprint" "" (at 137.16 120.65 0) (hide yes) (show_name no) (do_not_autoplace no) (effects (font (size 1.27 1.27))))
  (property "Datasheet" "" (at 137.16 120.65 0) (hide yes) (show_name no) (do_not_autoplace no) (effects (font (size 1.27 1.27))))
  (property "Description" "Power symbol creates a global label with name \"GND\" , ground" (at 137.16 120.65 0) (hide yes) (show_name no) (do_not_autoplace no) (effects (font (size 1.27 1.27))))
  (pin "1"))
 (symbol
  (lib_id "Device:L")
  (at 134.62 107.95 90)
  (unit 1)
  (body_style 1)
  (exclude_from_sim no)
  (in_bom yes)
  (on_board yes)
  (in_pos_files yes)
  (dnp no)
  (property "Reference" "L2" (at 130.556 108.966 90) (show_name no) (do_not_autoplace no) (effects (font (size 1.27 1.27))))
  (property "Value" "1uH" (at 130.556 111.506 90) (show_name no) (do_not_autoplace no) (effects (font (size 1.27 1.27))))
  (property "Footprint" "" (at 134.62 107.95 0) (hide yes) (show_name no) (do_not_autoplace no) (effects (font (size 1.27 1.27))))
  (property "Datasheet" "" (at 134.62 107.95 0) (hide yes) (show_name no) (do_not_autoplace no) (effects (font (size 1.27 1.27))))
  (property "Description" "Inductor" (at 134.62 107.95 0) (hide yes) (show_name no) (do_not_autoplace no) (effects (font (size 1.27 1.27))))
  (pin "1")
  (pin "2"))
 (symbol
  (lib_id "ADN8833:ADN8833ACPZ-R2")
  (at 147.32 55.88 0)
  (unit 1)
  (body_style 1)
  (exclude_from_sim no)
  (in_bom yes)
  (on_board yes)
  (in_pos_files yes)
  (dnp no)
  (fields_autoplaced yes)
  (property "Reference" "U11" (at 172.72 45.72 0) (show_name no) (do_not_autoplace no) (effects (font (size 1.524 1.524))))
  (property "Value" "ADN8833ACPZ-R2" (at 172.72 48.26 0) (show_name no) (do_not_autoplace no) (effects (font (size 1.524 1.524))))
  (property "Footprint" "CP_24_7_ADI" (at 147.32 55.88 0) (hide yes) (show_name no) (do_not_autoplace no) (effects (font (size 1.27 1.27)
    (italic yes))))
  (property "Datasheet" "https://www.analog.com/media/en/technical-documentation/data-sheets/ADN8833.pdf" (at 147.32 55.88 0) (hide yes) (show_name no) (do_not_autoplace no) (effects (font (size 1.27 1.27)
    (italic yes))))
  (property "Description" "" (at 147.32 55.88 0) (hide yes) (show_name no) (do_not_autoplace no) (effects (font (size 1.27 1.27))))
  (pin "18")
  (pin "17")
  (pin "22")
  (pin "21")
  (pin "24")
  (pin "25")
  (pin "15")
  (pin "23")
  (pin "19")
  (pin "20")
  (pin "16")
  (pin "13")
  (pin "3")
  (pin "2")
  (pin "11")
  (pin "8")
  (pin "10")
  (pin "12")
  (pin "7")
  (pin "9")
  (pin "5")
  (pin "6")
  (pin "1")
  (pin "4")
  (pin "14"))
 (symbol
  (lib_id "power:GND")
  (at 212.09 68.58 0)
  (unit 1)
  (body_style 1)
  (exclude_from_sim no)
  (in_bom yes)
  (on_board yes)
  (in_pos_files yes)
  (dnp no)
  (fields_autoplaced yes)
  (property "Reference" "#PWR033" (at 212.09 74.93 0) (hide yes) (show_name no) (do_not_autoplace no) (effects (font (size 1.27 1.27))))
  (property "Value" "GND" (at 212.09 73.66 0) (show_name no) (do_not_autoplace no) (effects (font (size 1.27 1.27))))
  (property "Footprint" "" (at 212.09 68.58 0) (hide yes) (show_name no) (do_not_autoplace no) (effects (font (size 1.27 1.27))))
  (property "Datasheet" "" (at 212.09 68.58 0) (hide yes) (show_name no) (do_not_autoplace no) (effects (font (size 1.27 1.27))))
  (property "Description" "Power symbol creates a global label with name \"GND\" , ground" (at 212.09 68.58 0) (hide yes) (show_name no) (do_not_autoplace no) (effects (font (size 1.27 1.27))))
  (pin "1"))
 (symbol
  (lib_id "Device:R_US")
  (at 50.8 72.39 0)
  (unit 1)
  (body_style 1)
  (exclude_from_sim no)
  (in_bom yes)
  (on_board yes)
  (in_pos_files yes)
  (dnp no)
  (fields_autoplaced yes)
  (property "Reference" "R11" (at 53.34 71.1199 0) (show_name no) (do_not_autoplace no) (effects (font (size 1.27 1.27)) (justify left)))
  (property "Value" "12.4kR" (at 53.34 73.6599 0) (show_name no) (do_not_autoplace no) (effects (font (size 1.27 1.27)) (justify left)))
  (property "Footprint" "" (at 51.816 72.644 90) (hide yes) (show_name no) (do_not_autoplace no) (effects (font (size 1.27 1.27))))
  (property "Datasheet" "" (at 50.8 72.39 0) (hide yes) (show_name no) (do_not_autoplace no) (effects (font (size 1.27 1.27))))
  (property "Description" "Resistor, US symbol" (at 50.8 72.39 0) (hide yes) (show_name no) (do_not_autoplace no) (effects (font (size 1.27 1.27))))
  (pin "1")
  (pin "2"))
 (symbol
  (lib_id "power:GND")
  (at 77.47 105.41 0)
  (unit 1)
  (body_style 1)
  (exclude_from_sim no)
  (in_bom yes)
  (on_board yes)
  (in_pos_files yes)
  (dnp no)
  (fields_autoplaced yes)
  (property "Reference" "#PWR040" (at 77.47 111.76 0) (hide yes) (show_name no) (do_not_autoplace no) (effects (font (size 1.27 1.27))))
  (property "Value" "GND" (at 77.47 110.49 0) (show_name no) (do_not_autoplace no) (effects (font (size 1.27 1.27))))
  (property "Footprint" "" (at 77.47 105.41 0) (hide yes) (show_name no) (do_not_autoplace no) (effects (font (size 1.27 1.27))))
  (property "Datasheet" "" (at 77.47 105.41 0) (hide yes) (show_name no) (do_not_autoplace no) (effects (font (size 1.27 1.27))))
  (property "Description" "Power symbol creates a global label with name \"GND\" , ground" (at 77.47 105.41 0) (hide yes) (show_name no) (do_not_autoplace no) (effects (font (size 1.27 1.27))))
  (pin "1"))
 (symbol
  (lib_id "power:GND")
  (at 208.28 88.9 0)
  (unit 1)
  (body_style 1)
  (exclude_from_sim no)
  (in_bom yes)
  (on_board yes)
  (in_pos_files yes)
  (dnp no)
  (fields_autoplaced yes)
  (property "Reference" "#PWR038" (at 208.28 95.25 0) (hide yes) (show_name no) (do_not_autoplace no) (effects (font (size 1.27 1.27))))
  (property "Value" "GND" (at 208.28 93.98 0) (show_name no) (do_not_autoplace no) (effects (font (size 1.27 1.27))))
  (property "Footprint" "" (at 208.28 88.9 0) (hide yes) (show_name no) (do_not_autoplace no) (effects (font (size 1.27 1.27))))
  (property "Datasheet" "" (at 208.28 88.9 0) (hide yes) (show_name no) (do_not_autoplace no) (effects (font (size 1.27 1.27))))
  (property "Description" "Power symbol creates a global label with name \"GND\" , ground" (at 208.28 88.9 0) (hide yes) (show_name no) (do_not_autoplace no) (effects (font (size 1.27 1.27))))
  (pin "1"))
 (symbol
  (lib_id "Device:R_US")
  (at 77.47 46.99 90)
  (unit 1)
  (body_style 1)
  (exclude_from_sim no)
  (in_bom yes)
  (on_board yes)
  (in_pos_files yes)
  (dnp no)
  (fields_autoplaced yes)
  (property "Reference" "R15" (at 77.47 40.64 90) (show_name no) (do_not_autoplace no) (effects (font (size 1.27 1.27))))
  (property "Value" "10R" (at 77.47 43.18 90) (show_name no) (do_not_autoplace no) (effects (font (size 1.27 1.27))))
  (property "Footprint" "" (at 77.724 45.974 90) (hide yes) (show_name no) (do_not_autoplace no) (effects (font (size 1.27 1.27))))
  (property "Datasheet" "" (at 77.47 46.99 0) (hide yes) (show_name no) (do_not_autoplace no) (effects (font (size 1.27 1.27))))
  (property "Description" "Resistor, US symbol" (at 77.47 46.99 0) (hide yes) (show_name no) (do_not_autoplace no) (effects (font (size 1.27 1.27))))
  (pin "1")
  (pin "2"))
 (symbol
  (lib_id "power:GND")
  (at 29.21 80.01 0)
  (unit 1)
  (body_style 1)
  (exclude_from_sim no)
  (in_bom yes)
  (on_board yes)
  (in_pos_files yes)
  (dnp no)
  (fields_autoplaced yes)
  (property "Reference" "#PWR032" (at 29.21 86.36 0) (hide yes) (show_name no) (do_not_autoplace no) (effects (font (size 1.27 1.27))))
  (property "Value" "GND" (at 29.21 85.09 0) (show_name no) (do_not_autoplace no) (effects (font (size 1.27 1.27))))
  (property "Footprint" "" (at 29.21 80.01 0) (hide yes) (show_name no) (do_not_autoplace no) (effects (font (size 1.27 1.27))))
  (property "Datasheet" "" (at 29.21 80.01 0) (hide yes) (show_name no) (do_not_autoplace no) (effects (font (size 1.27 1.27))))
  (property "Description" "Power symbol creates a global label with name \"GND\" , ground" (at 29.21 80.01 0) (hide yes) (show_name no) (do_not_autoplace no) (effects (font (size 1.27 1.27))))
  (pin "1")))
